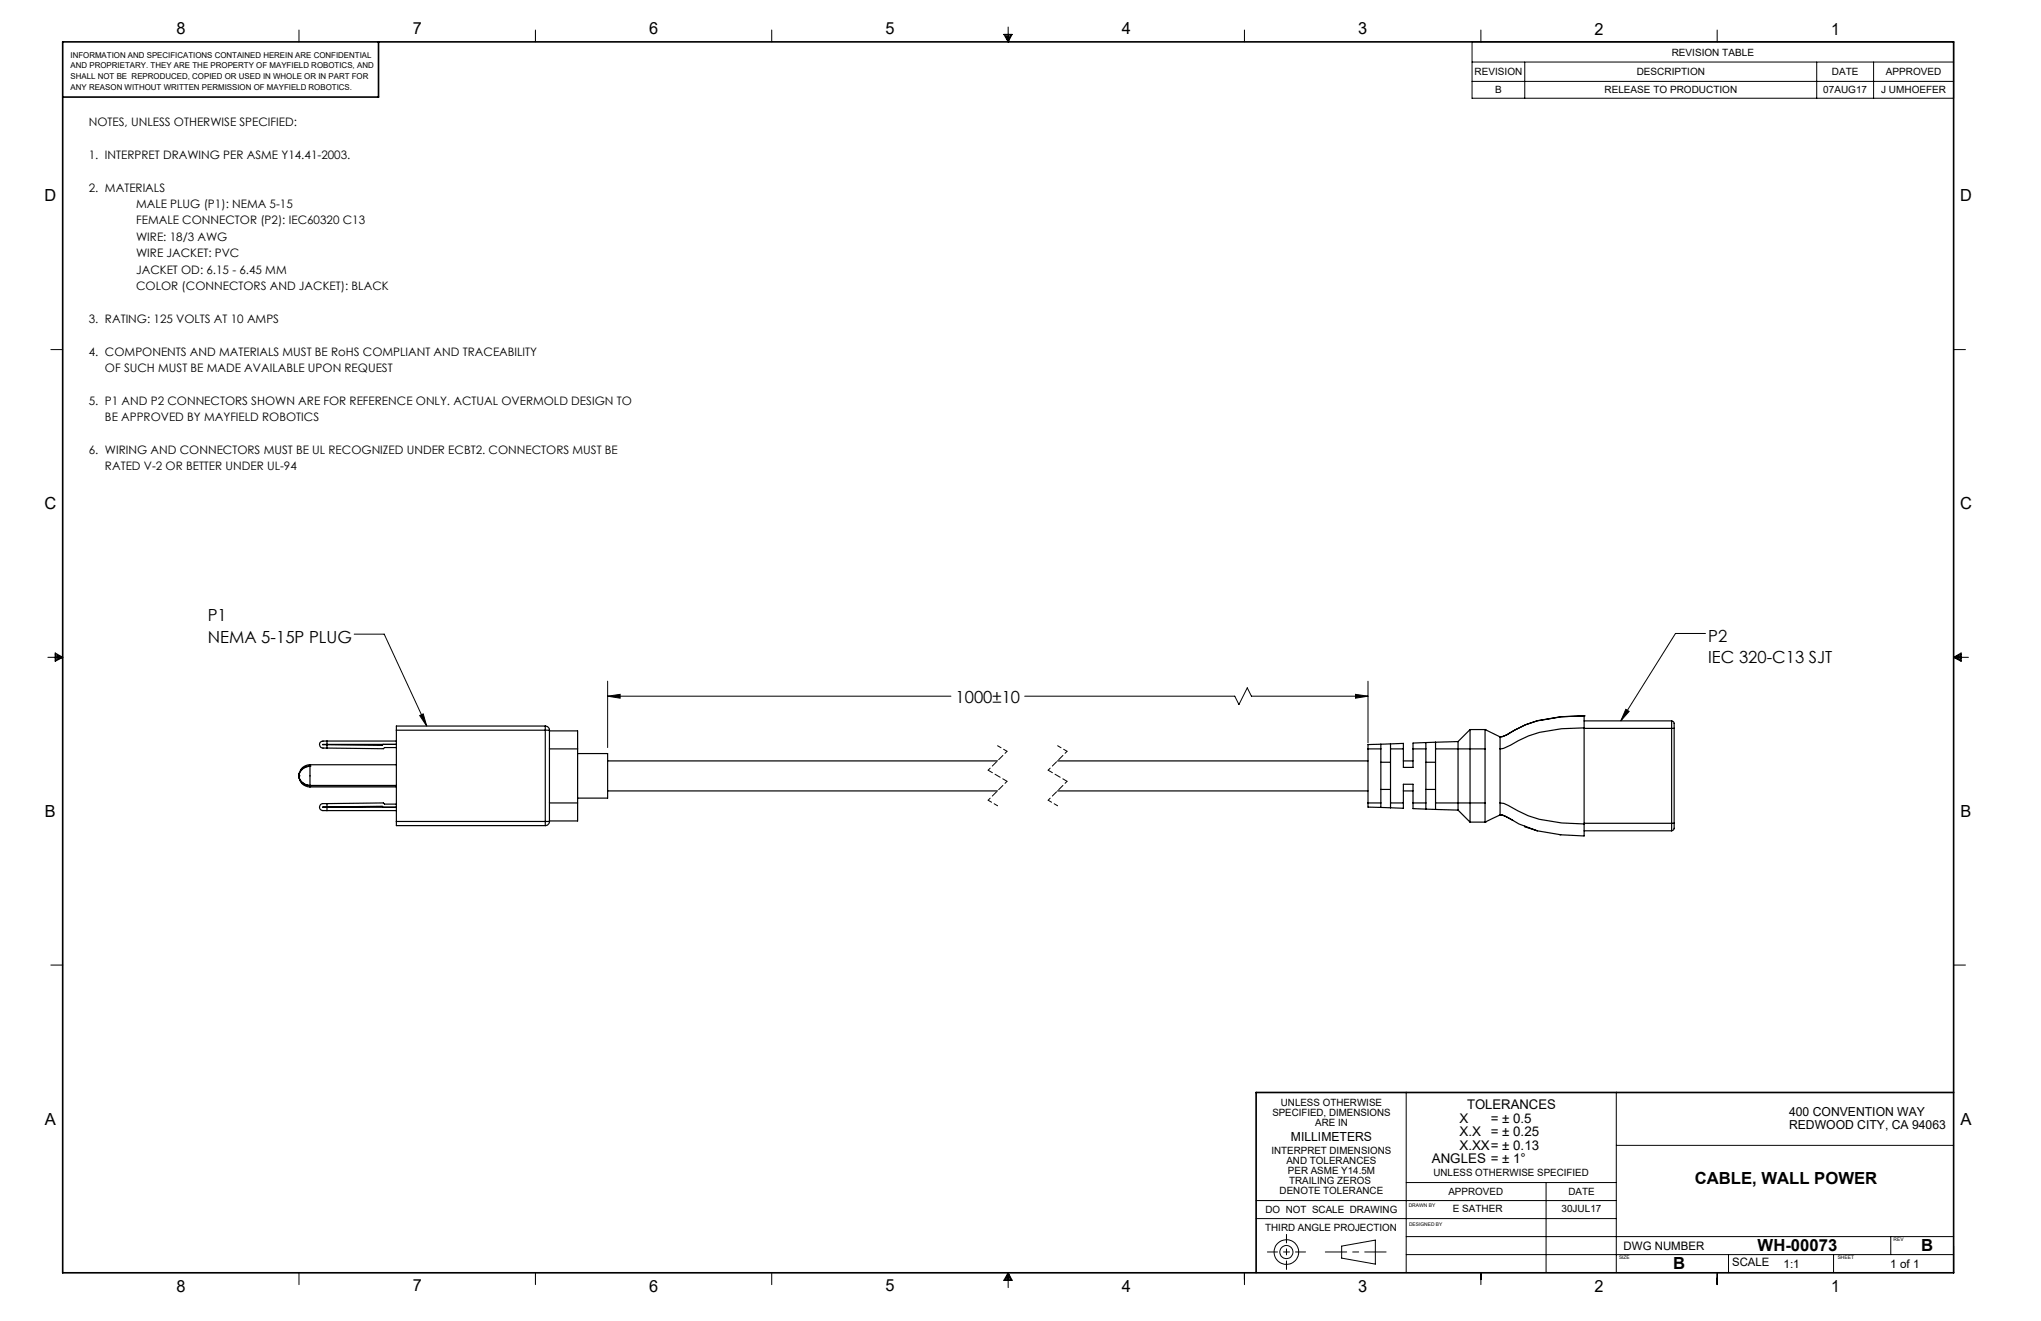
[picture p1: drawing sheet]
<svg xmlns="http://www.w3.org/2000/svg" width="432mm" height="279mm" viewBox="0 0 432 279" stroke-linecap="round" stroke-linejoin="round" font-family="sans-serif">
<g fill="none" stroke="#000" stroke-width=".21">
<path d="M63.3 6.4v2.5M113.3 6.4v2.5M163.3 6.4v2.5M212.4 7.3h1.7l-.8 1.6zM212.7 7.3l.6 1.6M213 7.3l.3 1.6M213.3 5.7v3.2M213.5 7.3l-.2 1.6M213.9 7.3l-.6 1.6M263.3 6.4v2.5M311.4 8.9h101.9v11.9h-101.9zM311.4 13.1h101.9"/>
<path d="M311.4 17.2h101.9M313.3 6.4v2.5M322.6 13.1v7.7M363.3 6.4v2.5M384.4 13.1v7.7M396.4 13.1v7.7M10.8 73.9h2.5M413.3 73.9h2.5M10.1 139h3.2M11.7 138.1l1.6 .9-1.6 .9zM11.7 138.4l1.6 .6M11.7 138.7l1.6 .3"/>
<path d="M13.3 139l-1.6 .6M13.3 139l-1.6 .3M74.9 134.1h6.4l9 19.5M360.8 134h-6.3l-11.6 18.5M413.3 139h3.2M413.3 139l1.6-.9v1.8zM413.3 139l1.6 .6M413.3 139l1.6 .3M414.9 138.4l-1.6 .6M414.9 138.7l-1.6 .3M88.8 151.3l.7-.3 .8 2.6zM128.6 147.2l2.6-.3v.8z"/>
<path d="M128.6 144.1v14M128.6 147.2h72.6M216.8 147.2h44.4l.9 1.8 1.8-3.5 .9 1.7h24.6M286.8 146.9l2.6 .3-2.6 .5zM289.4 144.1v13M344 150l.7 .5-1.8 2zM10.8 204.1h2.5M413.3 204.1h2.5M297.5 231.1v38.1M341.9 231.1v38.1M265.7 257.7h76.2M265.7 253.9h76.2"/>
<path d="M297.5 250.1h44.4M327.1 250.1v19.1M341.9 242.3h71.4M63.3 269.2v2.5M113.3 269.2v2.5M163.3 269.2v2.5M213.3 269.2v3.1M213.3 269.2l.8 1.6h-1.7zM213.3 269.2l-.6 1.6M213.3 269.2l-.3 1.6M213.3 269.2l.6 1.6M213.3 269.2l.2 1.6"/>
<path d="M263.3 269.2v2.5M283.8 263.6l7.2-1.3v5.1l-7.2-1.3zM297.5 265.4h115.8M297.5 261.5h115.8M313.3 269.2v2.5M363.3 269.2v2.5M365.7 265.4v3.8M387.9 265.4v3.8M400 261.5v3.9M413.3 263.6v5.6"/>
<circle cx="272.2" cy="264.8" r="2.6"/>
<circle cx="272.2" cy="264.8" r="1.38"/>
</g>
<path d="M211.1 157.7l2 1.2M223.8 157.7l2 1.2M209.1 169.3l2 1.1M221.8 169.3l2 1.1" fill="none" stroke="#000" stroke-width=".21" stroke-dasharray="1.3 .6" stroke-dashoffset=".4"/>
<path d="M213.1 158.9l-4 4M225.8 158.9l-4 4M213.1 165.3l-4 4M225.8 165.3l-4 4" fill="none" stroke="#000" stroke-width=".21" stroke-dasharray="1.3 .6" stroke-dashoffset=".7"/>
<path d="M209.1 162.9l4 2.4M221.8 162.9l4 2.4" fill="none" stroke="#000" stroke-width=".21" stroke-dasharray="1.3 .6" stroke-dashoffset=".2"/>
<path d="M293.2 264.8h-12.8" fill="none" stroke="#000" stroke-width=".21" stroke-dasharray="15.2 1.3 1.3 1.3" stroke-dashoffset="10.7"/>
<path d="M276.2 264.8h-8.1" fill="none" stroke="#000" stroke-width=".21" stroke-dasharray="15.2 1.3 1.3 1.3" stroke-dashoffset="13.1"/>
<path d="M272.2 268.5v-7.4" fill="none" stroke="#000" stroke-width=".21" stroke-dasharray="15.2 1.3 1.3 1.3" stroke-dashoffset="13.4"/>
<path d="M13.3 8.9h400v260.3h-400zM80.1 8.9v11.6h-66.8M413.3 231.1h-147.6v38.1" fill="none" stroke="#000" stroke-width=".35"/>
<g fill="#000">
<path d="M88.8 151.3l.7-.3 .8 2.6zM344 150l.7 .5-1.8 2z"/>
<path d="M128.6 147.2l2.6-.3v.8zM286.8 146.9l2.6 .3-2.6 .5z"/>
</g>
<g fill="none" stroke="#000" stroke-width=".25">
<path d="M69.2 157.4h-.9l.9 .1M69.2 156.7h-.4a.81 .81 0 0 0-1.1 .4 .81 .81 0 0 0 .4 1.1h1.1M69.2 156.7v.7M69.2 157.5v.7M69.2 156.7h14.7M69.2 157.4h14.7M81 157.4l-.1 .3-11.7-.2M83.9 154.4h31.5M83.9 154.4v19.3M83.9 158.1h-2.5l-.3 .3-11.9-.2M115.4 153.6h-31.5v.8M115.4 153.6v.8"/>
<path d="M115.4 154.4l.8 .1M115.4 153.6a.9 .9 0 0 1 .8 .9M115.4 154.4v19.3M116.2 154.6h6v3.8M116.2 158.4h6M116.2 154.5v19.2M122.2 159.4h6.4v9.4h-6.4M122.2 158.4v11.4M289.4 158.4h2.7M289.4 158.4v11.4M292.1 157.4l-2.7 .1v.9M292.1 157.4v1"/>
<path d="M292.1 158.4v11.4M294.2 157.3v1.1M294.2 157.3l2.7-.1v1.2M294.2 158.4h2.7M294.2 158.4v11.4M294.2 157.3l-2.1 .1M296.9 158.4v3.9h2v-3.9M298.9 158.4h2.8M301.7 157.1v1.3M301.7 157.1l-2.8 .1v1.2M301.7 158.4v11.4M303.7 157v1.4"/>
<path d="M303.7 158.4h10.5M303.7 158.4v11.4M303.7 157l-2 .1M308.5 156.8v14.5M308.5 156.8l-4.8 .2M311 154.3v19.6M311 154.3l-2.5 2.5M311 154.3h3.2M314.2 154.3l3.2 1.6M314.2 154.3v4.1M314.2 158.4v11.4M314.2 154.3h.1"/>
<path d="M317.4 155.9v2.5M317.4 158.4v11.4M317.4 155.9h.1M335.1 154l-4.7 .1a21.9 21.9 0 0 0-10.8 3.5l-1.4 .7-.8 .1M335.1 151.4v2.6M335.1 151.4l-4.9 .2a22.1 22.1 0 0 0-11.3 3.8l-1.5 .5M335.1 151.4a35.7 35.7 0 0 0-12.4 1.9l-4.2 2.2-1.1 .4M335.1 154v20.3M335.1 154.1h18.6M335.1 152.5h18.6M335.1 151.4h.1M353.7 154.1h.5"/>
<path d="M353.7 152.5h.2a1 1 0 0 1 .3 1.2v.4M353.7 152.5v1.6M353.7 154.1v20M354.2 154.1v20M63.2 164.1a2.35 2.35 0 0 0 2.4 2.3M63.2 164.1a2.39 2.39 0 0 0 2.4 2M63.2 164.1h.1M63.2 164.1a2.02 2.02 0 0 0 .8 1.6M63.3 163.5l-.1 .6M64 165.7l.6 .3 1 .2M64 162.5a2.01 2.01 0 0 0-.8 1.6M64 165.7h.2"/>
<path d="M64 162.5h.2M65.6 161.7a2.3 2.3 0 0 0-2.1 1.2M65.6 162.1a2.39 2.39 0 0 0-2.4 2M65.6 162.1v4M65.6 161.7v.3M65.6 166.2v.2M65.6 166.2h.1M65.6 162l-1 .2-.6 .3M65.6 162h.1M65.6 161.7h18.3M65.6 166.4h18.3M65.6 166.2h18.3"/>
<path d="M65.6 166.1h18.3M65.6 162v.1M65.6 166.1v.1M69.2 170h-.3a.88 .88 0 0 0-1 .1 .88 .88 0 0 0-.2 1.1l.4 .2h1.1M69.2 170.7h-.9h.9M69.2 170v.7M69.2 170.7v.7M69.2 170.7h14.7M69.2 171.4h14.7M69.2 170.7l11.7-.2 .1 .2M69.2 170l11.9-.2 .3 .3h2.5M83.9 173.7v.9h31.5"/>
<path d="M83.9 173.7h31.5M115.4 173.7v.9M116.2 173.7a.9 .9 0 0 1-.8 .9M116.2 173.7h-.8M116.2 169.8h6M122.2 169.8v3.8h-6M128.6 167.3h82.4M128.6 160.9h82.4M223.7 167.3h65.7M223.7 160.9h65.7M289.4 169.8v.9l2.7 .1M289.4 169.8h2.7"/>
<path d="M292.1 169.8v1M292.1 167h2.1M292.1 161.2h2.1M292.1 170.8l2.1 .1M294.2 169.8v1.1M294.2 169.8h2.7M296.9 169.8v1.2l-2.7-.1M296.9 167.3h2M296.9 160.9h2M296.9 169.8v-3.9h2v3.9M298.9 169.8v1.2l2.8 .1M298.9 169.8h2.8"/>
<path d="M301.7 169.8v1.3M301.7 167h2M301.7 161.2h2M301.7 171.1l2 .1M303.7 169.8v1.4M303.7 169.8h10.5M303.7 171.2l4.8 .1M308.5 171.3l2.5 2.6M311 173.9h3.2M314.2 169.8v4.1M314.2 173.9h.1M317.4 172.4l-3.2 1.5"/>
<path d="M317.4 169.8l.8 .1a37 37 0 0 0 7.4 3.4l4.8 .8 4.7 .2M317.4 172.4h.5l1.4 .6 2 1.3 3.9 1.4M317.4 169.8v2.6M317.4 172.4h.1M317.6 172.4l.9 .2 1.6 .9M322.5 174.8l2.7 .9M322.5 174.8h.1M330 176.5l.2 .1M335.1 174.3v2.5l-4.9-.2-5-.9M335.1 174.1h18.6M335.1 175.7h18.6M353.7 174.1h.5"/>
<path d="M353.7 174.1v1.6M354.2 174.1v1.3l-.5 .3"/>
</g>
<g font-size="3.5">
<text x="37.3" y="7.3">8</text>
<text x="87.3" y="7.3">7</text>
<text x="137.3" y="7.3">6</text>
<text x="187.3" y="7.3">5</text>
<text x="237.3" y="7.3">4</text>
<text x="287.4" y="7.3">3</text>
<text x="337.4" y="7.3">2</text>
<text x="387.4" y="7.3">1</text>
<text x="9.4" y="42.5">D</text>
<text x="414.7" y="42.5">D</text>
<text x="9.4" y="107.6">C</text>
<text x="414.7" y="107.7">C</text>
<text x="44" y="131.4">P1</text>
<text x="44" y="135.9">NEMA 5-15P PLUG</text>
<text x="361.4" y="135.8">P2</text>
<text x="361.4" y="140.3">IEC 320-C13 SJT</text>
<text x="202.2" y="148.6">1000±10</text>
<text x="9.5" y="172.7">B</text>
<text x="414.8" y="172.8">B</text>
<text x="9.5" y="237.9">A</text>
<text x="414.8" y="237.9">A</text>
<text x="358.5" y="250.5">CABLE, WALL POWER</text>
<text x="354" y="268.5">B</text>
<text x="371.8" y="264.7">WH-00073</text>
<text x="406.4" y="264.6">B</text>
<text x="37.3" y="273.2">8</text>
<text x="87.3" y="273.1">7</text>
<text x="137.3" y="273.2">6</text>
<text x="187.3" y="273.1">5</text>
<text x="237.3" y="273.2">4</text>
<text x="287.4" y="273.2">3</text>
<text x="337.4" y="273.2">2</text>
<text x="387.4" y="273.2">1</text>
</g>
<g font-size="2.8">
<text x="308.8" y="237.5">X</text>
<text x="310.4" y="234.6">TOLERANCES</text>
<text x="315.4" y="237.5">= ± 0.5</text>
<text x="308.8" y="243.2">X.XX= ± 0.13</text>
<text x="308.8" y="240.3">X.X</text>
<text x="315.4" y="240.3">= ± 0.25</text>
<text x="302.9" y="246.1">ANGLES = ± 1°</text>
</g>
<g font-size="2.6">
<text x="378.5" y="238.9">REDWOOD CITY, CA 94063</text>
<text x="378.5" y="236.1">400 CONVENTION WAY</text>
<text x="273.1" y="241.4">MILLIMETERS</text>
</g>
<g font-size="2.5">
<text x="18.8" y="26.6">NOTES, UNLESS OTHERWISE SPECIFIED:</text>
<text x="18.8" y="33.6">1. INTERPRET DRAWING PER ASME Y14.41-2003.</text>
<text x="18.8" y="40.5">2. MATERIALS</text>
<text x="28.8" y="44">MALE PLUG (P1): NEMA 5-15</text>
<text x="28.8" y="47.4">FEMALE CONNECTOR (P2): IEC60320 C13</text>
<text x="28.8" y="50.9">WIRE: 18/3 AWG</text>
<text x="28.8" y="54.4">WIRE JACKET: PVC</text>
<text x="28.8" y="57.9">JACKET OD: 6.15 - 6.45 MM</text>
<text x="28.8" y="61.3">COLOR (CONNECTORS AND JACKET): BLACK</text>
<text x="18.8" y="68.3">3. RATING: 125 VOLTS AT 10 AMPS</text>
<text x="18.8" y="75.2">4. COMPONENTS AND MATERIALS MUST BE RoHS COMPLIANT AND TRACEABILITY</text>
<text x="22.2" y="78.7">OF SUCH MUST BE MADE AVAILABLE UPON REQUEST</text>
<text x="18.8" y="85.6">5. P1 AND P2 CONNECTORS SHOWN ARE FOR REFERENCE ONLY. ACTUAL OVERMOLD DESIGN TO</text>
<text x="22.2" y="89.1">BE APPROVED BY MAYFIELD ROBOTICS</text>
<text x="18.8" y="96">6. WIRING AND CONNECTORS MUST BE UL RECOGNIZED UNDER ECBT2. CONNECTORS MUST BE</text>
<text x="22.2" y="99.5">RATED V-2 OR BETTER UNDER UL-94</text>
<text x="343.5" y="264.3">DWG NUMBER</text>
<text x="377.3" y="268.1">1:1</text>
<text x="399.9" y="268.1">1 of 1</text>
</g>
<text font-size="2.4" x="366.5" y="267.8">SCALE</text>
<g font-size="2.1">
<text x="353.7" y="11.8">REVISION TABLE</text>
<text x="312" y="15.9">REVISION</text>
<text x="346.3" y="15.9">DESCRIPTION</text>
<text x="387.6" y="15.9">DATE</text>
<text x="399" y="15.9">APPROVED</text>
<text x="316.3" y="19.7">B</text>
<text x="339.4" y="19.7">RELEASE TO PRODUCTION</text>
<text x="385.7" y="19.7">07AUG17</text>
<text x="398" y="19.7">J UMHOEFER</text>
<text x="269.2" y="236.1">SPECIFIED, DIMENSIONS</text>
<text x="271" y="234">UNLESS OTHERWISE</text>
<text x="278.2" y="238.3">ARE IN</text>
<text x="269" y="244">INTERPRET DIMENSIONS</text>
<text x="272.2" y="246.1">AND TOLERANCES</text>
<text x="272.5" y="248.2">PER ASME Y14.5M</text>
<text x="272.8" y="250.4">TRAILING ZEROS</text>
<text x="303.3" y="248.8">UNLESS OTHERWISE SPECIFIED</text>
<text x="267.7" y="256.6">DO NOT SCALE DRAWING</text>
<text x="270.7" y="252.5">DENOTE TOLERANCE</text>
<text x="306.4" y="252.7">APPROVED</text>
<text x="307.3" y="256.4">E SATHER</text>
<text x="330.4" y="256.4">30JUL17</text>
<text x="331.8" y="252.7">DATE</text>
<text x="267.7" y="260.3">THIRD ANGLE PROJECTION</text>
</g>
<g font-size="1.7">
<text x="14.9" y="12.2">INFORMATION AND SPECIFICATIONS CONTAINED HEREIN ARE CONFIDENTIAL</text>
<text x="14.9" y="14.5">AND PROPRIETARY. THEY ARE THE PROPERTY OF MAYFIELD ROBOTICS, AND</text>
<text x="14.9" y="16.7">SHALL NOT BE REPRODUCED, COPIED OR USED IN WHOLE OR IN PART FOR</text>
<text x="14.9" y="19">ANY REASON WITHOUT WRITTEN PERMISSION OF MAYFIELD ROBOTICS.</text>
</g>
<g font-size="1.1">
<text x="298" y="255.2">DRAWN BY</text>
<text x="298.1" y="259.2">DESIGNED BY</text>
<text x="400.6" y="262.6">REV</text>
<text x="342.5" y="266.3">SIZE</text>
<text x="388.8" y="266.4">SHEET</text>
</g>
</svg>
